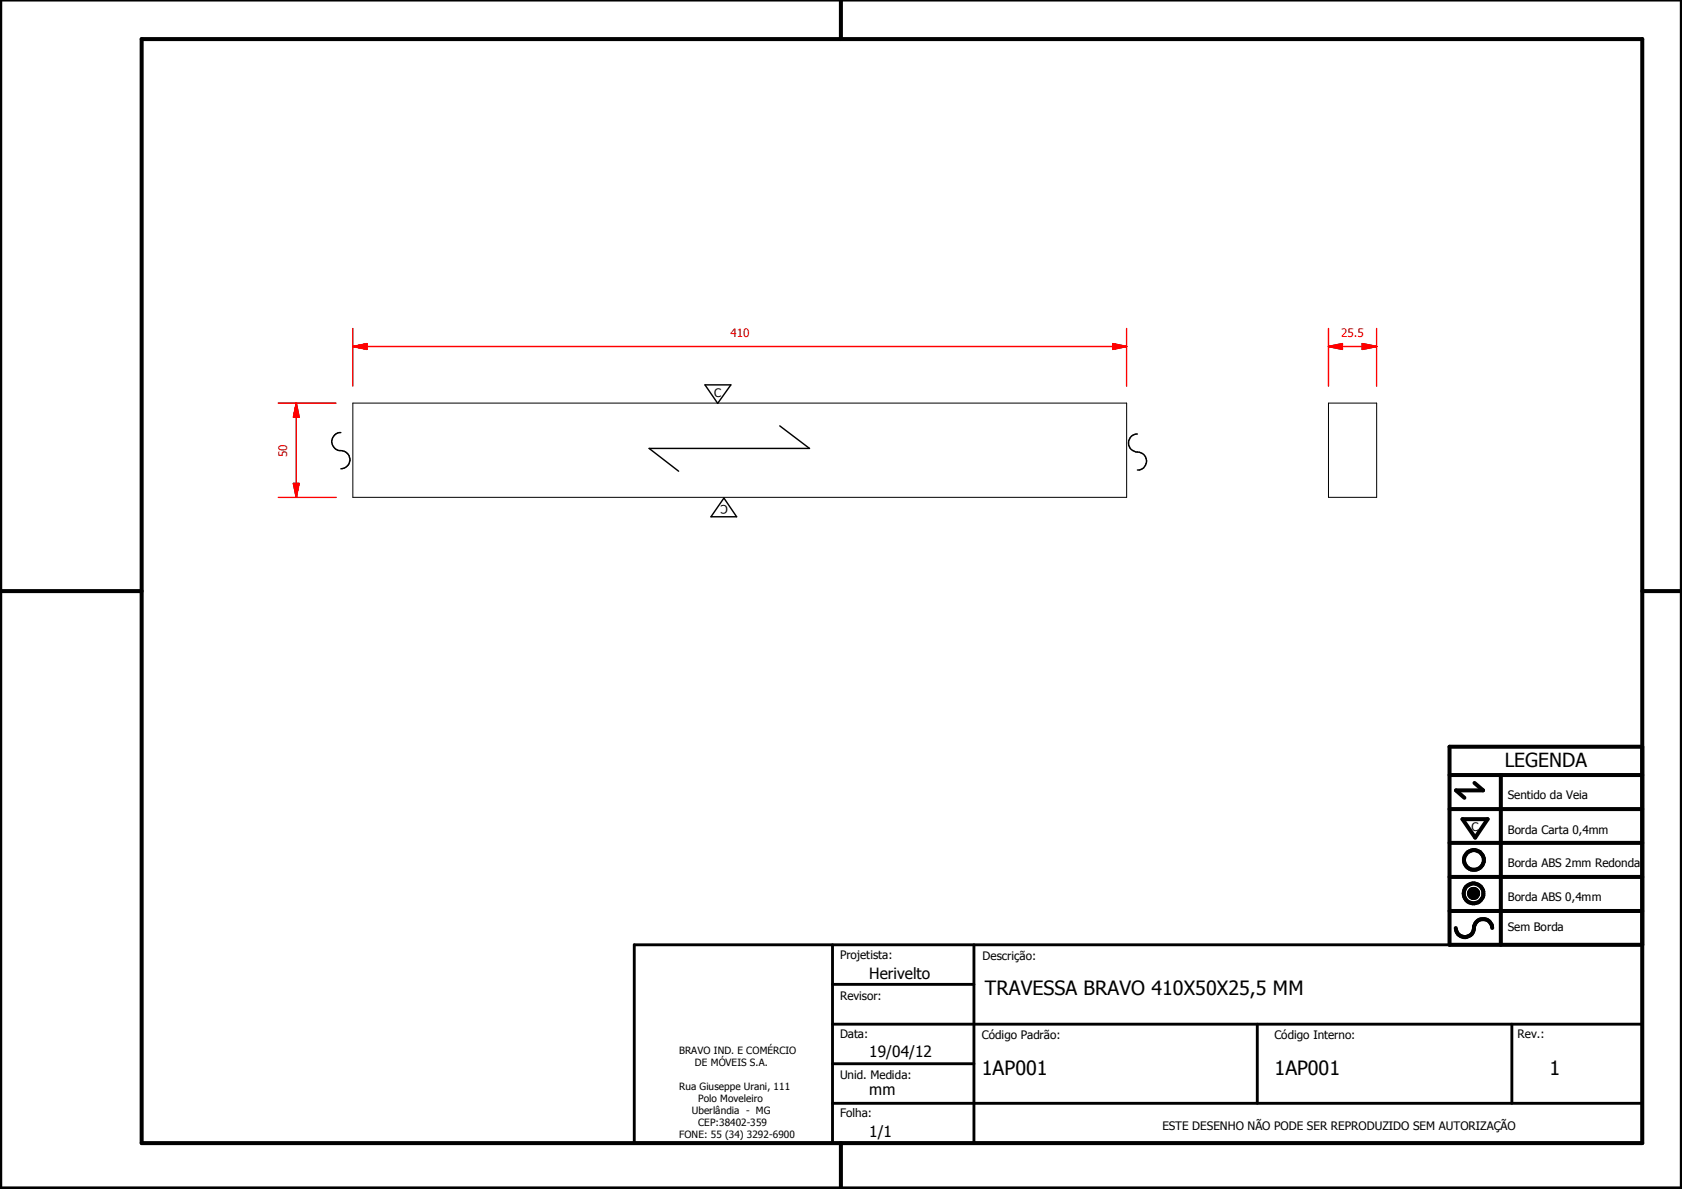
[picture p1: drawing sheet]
<svg xmlns="http://www.w3.org/2000/svg" width="297mm" height="210mm" viewBox="0 0 297 210" stroke-linecap="round" stroke-linejoin="round" font-family="sans-serif">
<g fill="none" stroke="#000" stroke-width=".18">
<path d="M62.3 71.2h136.7v16.6h-136.7zM234.6 71.2h8.5v16.6h-8.5zM259.4 157.6l1.6 .1zM259.4 157.7l1.6 .1zM259.4 157.8l1.6 .1zM259.4 157.9h1.6v.1zM259.4 157.9l1.6 .1h-1.5zM259.4 157.6h1.6zM259.5 158h1.5zM259.5 158l1.4 .1zM259.5 157.5l1.5 .1h-1.6zM259.5 157.5l1.5 .1z"/>
<path d="M259.5 158.1h1.4zM259.5 157.4l1.5 .1h-1.5zM259.5 157.4l1.5 .1zM259.5 158.1l1.4 .1zM259.5 157.3l1.4 .1h-1.4zM259.5 157.3l1.4 .1zM259.6 158.2h1.3zM259.6 158.2h1.2zM259.6 157.2l1.3 .1h-1.4zM259.6 157.2l1.3 .1zM259.6 158.2l1.2 .1zM259.6 157.2h1.3z"/>
<path d="M259.7 158.3h1.1zM259.7 158.3l1 .1zM259.7 157.1l1.1 .1h-1.2zM259.7 157.1l1.1 .1zM259.7 157.1h1.1zM259.8 158.4h.9zM259.8 158.4h.8zM259.8 157.1h1zM259.8 157.1h.9zM259.8 158.4l.8 .1zM259.8 157l.9 .1zM259.8 157h.8z"/>
<path d="M259.9 158.5h.7zM259.9 158.5h.6zM259.9 157h.7zM260 158.5h.5zM260 158.5h.4zM260 157h.6zM260.1 158.5h.3zM260.1 158.5h.2zM260.1 156.9l.4 .1zM260.1 156.9h.3zM260.1 156.9h.2z"/>
</g>
<g fill="#000">
<path d="M259.4 157.6h1.6zM259.5 157.5l1.5 .1h-1.6zM259.5 157.5l1.5 .1zM259.5 157.4l1.5 .1h-1.5zM259.5 157.4l1.5 .1zM259.5 157.3l1.4 .1h-1.4zM259.5 157.3l1.4 .1zM259.6 157.2l1.3 .1h-1.4zM259.6 157.2l1.3 .1zM259.6 157.2h1.3zM259.7 157.1l1.1 .1h-1.2zM259.7 157.1l1.1 .1z"/>
<path d="M259.7 157.1h1.1zM259.8 157.1h1zM259.8 157.1h.9zM259.8 157l.9 .1zM259.8 157h.8zM259.9 157h.7zM260 157h.6zM260.1 156.9l.4 .1zM260.1 156.9h.3zM260.1 156.9h.2zM260.1 158.5h.2zM260 158.5h.4z"/>
<path d="M260.1 158.5h.3zM259.9 158.5h.6zM260 158.5h.5zM259.8 158.4l.8 .1zM259.9 158.5h.7zM259.8 158.4h.8zM259.7 158.3l1 .1zM259.8 158.4h.9zM259.6 158.2l1.2 .1zM259.7 158.3h1.1zM259.6 158.2h1.2zM259.5 158.1l1.4 .1z"/>
<path d="M259.6 158.2h1.3zM259.5 158l1.4 .1zM259.5 158.1h1.4zM259.4 157.9l1.6 .1h-1.5zM259.5 158h1.5zM259.4 157.6l1.6 .1zM259.4 157.7l1.6 .1zM259.4 157.8l1.6 .1zM259.4 157.9h1.6v.1z"/>
</g>
<g fill="none" stroke="#000" stroke-width=".71">
<path d="M148.5 0v6.9M297 -.1v209.9h-297v-209.9M25 6.9h265v194.9h-265zM0 104.4h25M290 104.4h7M256 136.8h34M260.4 138.2l1.5 1.3h-4.8l1.5 1.3M265 136.8v30M290 131.8h-34v35h34M256 154.8h34M256 148.8h34M256 142.8h34"/>
<path d="M258.3 144.6h4.4l-2.2 3.3zM256 160.8h34M257.1 163.8a1.62 1.62 0 0 0 1.8 1.6 1.62 1.62 0 0 0 1.4-1.9 1.63 1.63 0 0 1 1.7-1.2 1.63 1.63 0 0 1 1.5 1.5M148.5 201.8v8"/>
<circle cx="260.2" cy="157.7" r="1.76"/>
<circle cx="260.2" cy="157.7" r=".82"/>
<circle cx="260.3" cy="151.8" r="1.76"/>
</g>
<path d="M112 166.8h178v35h-178zM147 173.8h25M147 166.8v35M172 166.8v35M147 194.8h143M147 180.8h143M147 187.8h25M222 180.8v14M267 180.8v14" fill="none" stroke="#000" stroke-width=".51"/>
<path d="M62.3 61.2h2.5" fill="none" stroke="#f00" stroke-width=".25"/>
<path d="M62.3 61.2l2.5-.5v1z" fill="#f00"/>
<path d="M62.3 61.2l2.5-.5v1zM196.5 61.2h2.5" fill="none" stroke="#f00" stroke-width=".25"/>
<path d="M196.5 60.7l2.5 .5-2.5 .5z" fill="#f00"/>
<path d="M62.3 58v10.2M199 58v10.2M64.8 61.2h131.7M196.5 60.7l2.5 .5-2.5 .5zM52.3 85.3v2.5" fill="none" stroke="#f00" stroke-width=".25"/>
<path d="M51.8 85.3h1l-.5 2.5z" fill="#f00"/>
<path d="M52.3 71.2v2.5M51.8 85.3h1l-.5 2.5z" fill="none" stroke="#f00" stroke-width=".25"/>
<path d="M52.3 71.2l.5 2.5h-1z" fill="#f00"/>
<path d="M49.1 71.2h10.2M52.3 71.2l.5 2.5h-1zM52.3 73.7v11.6M240.6 61.2h2.5M49.1 87.8h10.2" fill="none" stroke="#f00" stroke-width=".25"/>
<path d="M240.6 60.7l2.5 .5-2.5 .5z" fill="#f00"/>
<path d="M234.6 61.2h2.5M240.6 60.7l2.5 .5-2.5 .5z" fill="none" stroke="#f00" stroke-width=".25"/>
<path d="M234.6 61.2l2.5-.5v1z" fill="#f00"/>
<path d="M234.6 58v10.2M243.1 58v10.2M234.6 61.2l2.5-.5v1zM237.1 61.2h3.5" fill="none" stroke="#f00" stroke-width=".25"/>
<path d="M60.2 76.4a1.62 1.62 0 0 0-1.6 1.7 1.62 1.62 0 0 0 1.9 1.5 1.6 1.6 0 0 1 1.3 1.7 1.6 1.6 0 0 1-1.6 1.5M124.5 67.9h4.6l-2.4 3.3zM137.7 75.2l5.3 4h-28.4l5.2 4M200.9 76.6a1.62 1.62 0 0 0-1.6 1.8 1.62 1.62 0 0 0 1.9 1.4 1.58 1.58 0 0 1 1.3 1.8 1.58 1.58 0 0 1-1.6 1.4M127.8 87.9l2.3 3.3h-4.5z" fill="none" stroke="#000" stroke-width=".25"/>
<g font-size="3.5">
<text x="173.9" y="175.7">TRAVESSA BRAVO 410X50X25,5 MM</text>
<text x="173.4" y="189.7">1AP001</text>
<text x="225.1" y="189.7">1AP001</text>
<text x="273.6" y="189.7">1</text>
</g>
<text font-size="3.4" x="265.7" y="135.4">LEGENDA</text>
<g font-size="2.7">
<text x="153.5" y="172.8">Herivelto</text>
<text x="153.5" y="186.6">19/04/12</text>
<text x="153.5" y="193.4">mm</text>
<text x="153.5" y="200.8">1/1</text>
</g>
<g font-size="2.1" fill="#f00">
<text x="129" y="59.6">410</text>
<text x="236.9" y="59.6">25.5</text>
<text x="50.7" y="80.6" transform="rotate(-90 50.7 80.6)">50</text>
</g>
<g font-size="2.1">
<text x="126.2" y="70.1">C</text>
<text x="128.6" y="89.1" transform="rotate(180 128.6 89.1)">C</text>
<text x="266.3" y="141.1">Sentido da Veia</text>
<text x="259.8" y="146.7">C</text>
<text x="266.3" y="147.2">Borda Carta 0,4mm</text>
<text x="266.3" y="153.1">Borda ABS 2mm Redonda</text>
<text x="266.3" y="159">Borda ABS 0,4mm</text>
<text x="266.3" y="164.4">Sem Borda</text>
<text x="148.4" y="169.3">Projetista:</text>
<text x="173.5" y="169.5">Descrição:</text>
<text x="148.4" y="176.6">Revisor:</text>
<text x="148.4" y="183.2">Data:</text>
<text x="173.4" y="183.3">Código Padrão:</text>
<text x="225.1" y="183.3">Código Interno:</text>
<text x="268" y="183.2">Rev.:</text>
<text x="148.4" y="190.5">Unid. Medida:</text>
<text x="148.4" y="197.2">Folha:</text>
<text x="205.3" y="199.5">ESTE DESENHO NÃO PODE SER REPRODUZIDO SEM AUTORIZAÇÃO</text>
</g>
<g font-size="1.8">
<text x="119.9" y="186">BRAVO IND. E COMÉRCIO</text>
<text x="122.7" y="188.1">DE MÓVEIS S.A.</text>
<text x="119.9" y="192.4">Rua Giuseppe Urani, 111</text>
<text x="122.2" y="196.7">Uberlândia - MG</text>
<text x="123.3" y="194.6">Polo Moveleiro</text>
<text x="119.9" y="201">FONE: 55 (34) 3292-6900</text>
<text x="123.3" y="198.8">CEP:38402-359</text>
</g>
</svg>
